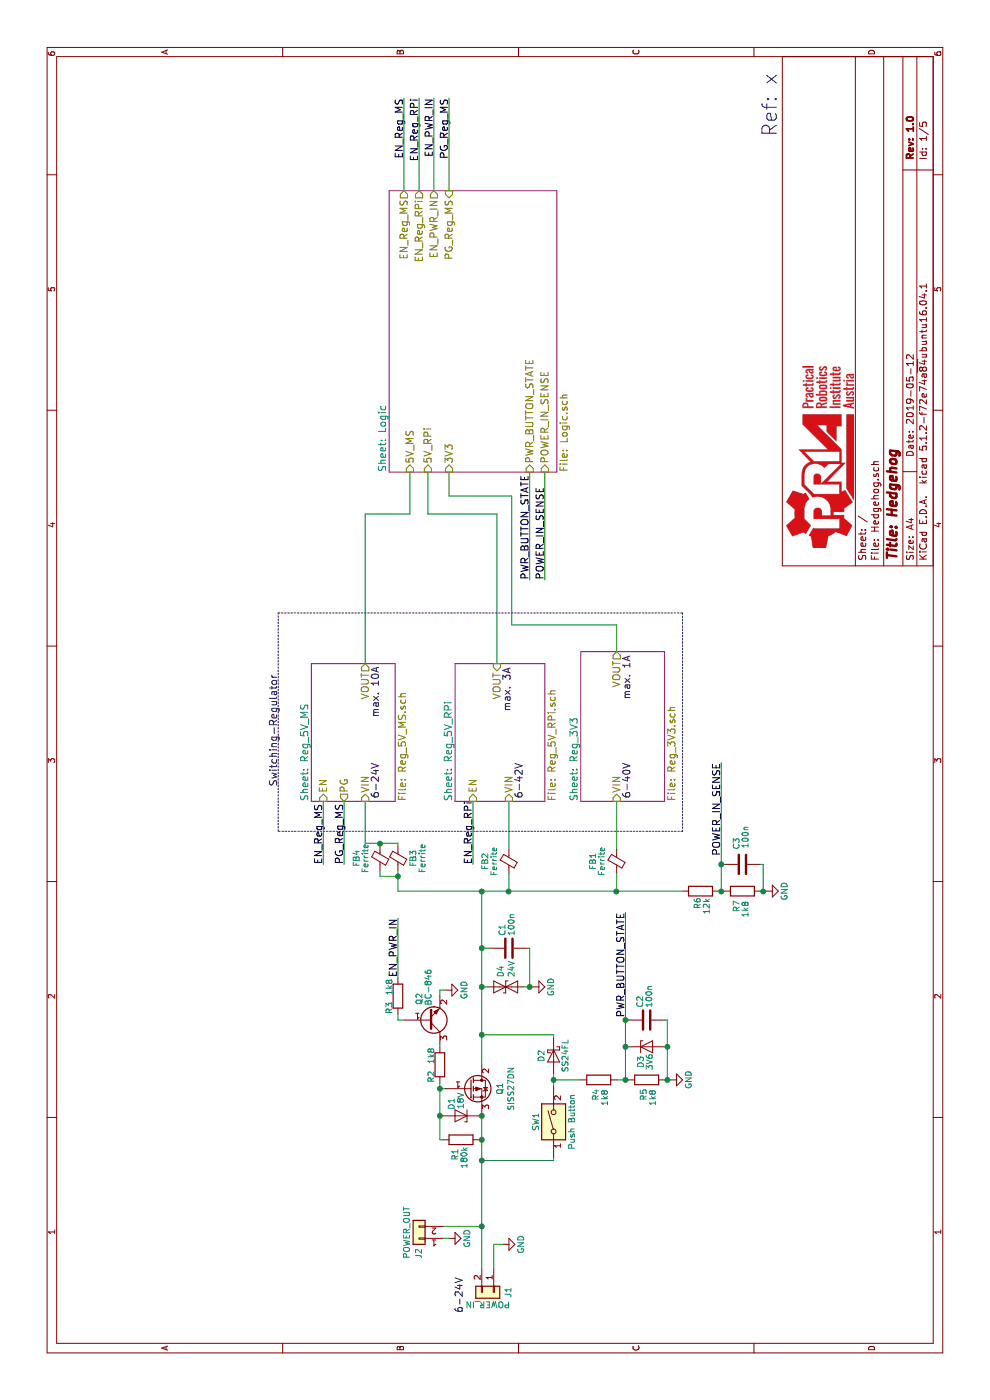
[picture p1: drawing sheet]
EESchema Schematic File Version 4
LIBS:Hedgehog-cache
EELAYER 29 0
EELAYER END
$Descr A4 11693 8268
encoding utf-8
Sheet 1 5
Title "Hedgehog"
Date "2019-05-12"
Rev "1.0"
Comp ""
Comment1 ""
Comment2 ""
Comment3 ""
Comment4 ""
$EndDescr
$Comp
L Connector_Generic:Conn_01x02 J1
U 1 1
P 900 4125
F 0 "J1" H 900 4250 50  0000 C CNN
F 1 "POWER_IN" V 1000 4075 50  0000 C CNN
F 2 "hedgehog_footprints:POWER_IN" H 900 4125 50  0001 C CNN
F 3 "" H 900 4125 50  0001 C CNN
	1    900  4125
	-1   0    0    1   
$EndComp
$Comp
L power:GND #PWR01
U 1 1
P 1300 4200
F 0 "#PWR01" H 1300 3950 50  0001 C CNN
F 1 "GND" H 1300 4050 50  0000 C CNN
F 2 "" H 1300 4200 50  0001 C CNN
F 3 "" H 1300 4200 50  0001 C CNN
	1    1300 4200
	1    0    0    -1  
$EndComp
$Sheet
S 5000 2600 1150 700 
U 58F4EC71
F0 "Reg_5V_MS" 60
F1 "Reg_5V_MS.sch" 60
F2 "VIN" I L 5000 3050 60 
F3 "VOUT" O R 6150 3050 60 
F4 "EN" I L 5000 2700 60 
F5 "PG" O L 5000 2875 60 
$EndSheet
$Sheet
S 5000 3800 1150 750 
U 58F4ECA5
F0 "Reg_5V_RPi" 60
F1 "Reg_5V_RPi.sch" 60
F2 "VIN" I L 5000 4250 60 
F3 "EN" I L 5000 3950 60 
F4 "VOUT" I R 6150 4150 60 
$EndSheet
$Comp
L Connector_Generic:Conn_01x02 J2
U 1 1
P 1350 3500
F 0 "J2" V 1350 3625 50  0000 C CNN
F 1 "POWER_OUT" V 1450 3450 50  0000 C CNN
F 2 "hedgehog_footprints:Socket_Strip_Straight_1x02_Pitch2.54mm" H 1350 3500 50  0001 C CNN
F 3 "" H 1350 3500 50  0001 C CNN
	1    1350 3500
	0    -1   -1   0   
$EndComp
$Comp
L power:GND #PWR02
U 1 1
P 1350 3750
F 0 "#PWR02" H 1350 3500 50  0001 C CNN
F 1 "GND" H 1350 3600 50  0000 C CNN
F 2 "" H 1350 3750 50  0001 C CNN
F 3 "" H 1350 3750 50  0001 C CNN
	1    1350 3750
	1    0    0    -1  
$EndComp
$Sheet
S 7750 3250 2350 1400
U 58F4F058
F0 "Logic" 60
F1 "Logic.sch" 60
F2 "5V_RPi" I L 7750 3575 60 
F3 "5V_MS" I L 7750 3425 60 
F4 "3V3" I L 7750 3750 60 
F5 "EN_Reg_MS" O R 10100 3375 60 
F6 "POWER_IN_SENSE" I L 7750 4550 60 
F7 "EN_Reg_RPi" O R 10100 3500 60 
F8 "EN_PWR_IN" O R 10100 3625 60 
F9 "PWR_BUTTON_STATE" I L 7750 4425 60 
F10 "PG_Reg_MS" I R 10100 3750 60 
$EndSheet
$Sheet
S 5000 4850 1250 700 
U 58F4EFB8
F0 "Reg_3V3" 60
F1 "Reg_3V3.sch" 60
F2 "VIN" I L 5000 5150 60 
F3 "VOUT" O R 6250 5150 60 
$EndSheet
$Comp
L Device:R R6
U 1 1
P 4250 5850
F 0 "R6" H 4150 5875 50  0000 C CNN
F 1 "12k" H 4125 5800 50  0000 C CNN
F 2 "Resistor_SMD:R_0603_1608Metric" V 4180 5850 50  0001 C CNN
F 3 "" H 4250 5850 50  0001 C CNN
	1    4250 5850
	1    0    0    -1  
$EndComp
$Comp
L Device:R R7
U 1 1
P 4250 6200
F 0 "R7" H 4125 6250 50  0000 C CNN
F 1 "1k8" H 4100 6175 50  0000 C CNN
F 2 "Resistor_SMD:R_0603_1608Metric" V 4180 6200 50  0001 C CNN
F 3 "" H 4250 6200 50  0001 C CNN
	1    4250 6200
	1    0    0    -1  
$EndComp
$Comp
L power:GND #PWR03
U 1 1
P 4250 6400
F 0 "#PWR03" H 4250 6150 50  0001 C CNN
F 1 "GND" H 4250 6250 50  0000 C CNN
F 2 "" H 4250 6400 50  0001 C CNN
F 3 "" H 4250 6400 50  0001 C CNN
	1    4250 6400
	1    0    0    -1  
$EndComp
$Comp
L Device:C C3
U 1 1
P 4475 6200
F 0 "C3" H 4250 6250 50  0000 L CNN
F 1 "100n" H 4150 6175 50  0000 L CNN
F 2 "Capacitor_SMD:C_0603_1608Metric" H 4513 6050 50  0001 C CNN
F 3 "" H 4475 6200 50  0001 C CNN
	1    4475 6200
	-1   0    0    -1  
$EndComp
Text Label 5325 6025 2    60   ~ 0
POWER_IN_SENSE
Text Label 6850 4550 0    60   ~ 0
POWER_IN_SENSE
$Comp
L Device:R R1
U 1 1
P 2175 3850
F 0 "R1" H 2050 3900 50  0000 C CNN
F 1 "180k" H 2025 3825 50  0000 C CNN
F 2 "Resistor_SMD:R_0603_1608Metric" V 2105 3850 50  0001 C CNN
F 3 "" H 2175 3850 50  0001 C CNN
	1    2175 3850
	1    0    0    -1  
$EndComp
$Comp
L power:GND #PWR04
U 1 1
P 3425 3725
F 0 "#PWR04" H 3425 3475 50  0001 C CNN
F 1 "GND" H 3425 3575 50  0000 C CNN
F 2 "" H 3425 3725 50  0001 C CNN
F 3 "" H 3425 3725 50  0001 C CNN
	1    3425 3725
	1    0    0    -1  
$EndComp
$Comp
L Device:R R3
U 1 1
P 3375 3325
F 0 "R3" V 3300 3225 50  0000 C CNN
F 1 "1k8" V 3300 3400 50  0000 C CNN
F 2 "Resistor_SMD:R_0603_1608Metric" V 3305 3325 50  0001 C CNN
F 3 "" H 3375 3325 50  0001 C CNN
	1    3375 3325
	0    1    1    0   
$EndComp
$Comp
L Device:R R4
U 1 1
P 2675 5000
F 0 "R4" H 2550 5025 50  0000 C CNN
F 1 "1k8" H 2525 4950 50  0000 C CNN
F 2 "Resistor_SMD:R_0603_1608Metric" V 2605 5000 50  0001 C CNN
F 3 "" H 2675 5000 50  0001 C CNN
	1    2675 5000
	1    0    0    -1  
$EndComp
Text Label 4075 5225 2    60   ~ 0
PWR_BUTTON_STATE
Text Label 4025 3325 2    60   ~ 0
EN_PWR_IN
Text Notes 5125 2325 0    60   ~ 0
Switching-Regulator
Text Label 10875 3375 2    60   ~ 0
EN_Reg_MS
Text Label 10875 3500 2    60   ~ 0
EN_Reg_RPi
Text Label 4475 2700 0    60   ~ 0
EN_Reg_MS
Text Label 4475 3950 0    60   ~ 0
EN_Reg_RPi
$Comp
L Device:C C2
U 1 1
P 3175 5400
F 0 "C2" H 3275 5350 50  0000 L CNN
F 1 "100n" H 3275 5425 50  0000 L CNN
F 2 "Capacitor_SMD:C_0603_1608Metric" H 3213 5250 50  0001 C CNN
F 3 "" H 3175 5400 50  0001 C CNN
	1    3175 5400
	1    0    0    1   
$EndComp
Text Label 6850 4425 0    60   ~ 0
PWR_BUTTON_STATE
Text Label 10875 3625 2    60   ~ 0
EN_PWR_IN
$Comp
L Device:D_Zener D3
U 1 1
P 2950 5400
F 0 "D3" V 2900 5275 50  0000 C CNN
F 1 "3V6" V 2975 5275 50  0000 C CNN
F 2 "Diode_SMD:D_SOD-323F" H 2950 5400 50  0001 C CNN
F 3 "" H 2950 5400 50  0001 C CNN
	1    2950 5400
	0    1    1    0   
$EndComp
$Comp
L power:GND #PWR05
U 1 1
P 2675 5600
F 0 "#PWR05" H 2675 5350 50  0001 C CNN
F 1 "GND" H 2675 5450 50  0000 C CNN
F 2 "" H 2675 5600 50  0001 C CNN
F 3 "" H 2675 5600 50  0001 C CNN
	1    2675 5600
	1    0    0    -1  
$EndComp
Text Notes 725  3875 0    60   ~ 0
6-24V
Wire Wire Line
	1100 4125 1300 4125
Wire Wire Line
	1300 4125 1300 4200
Wire Wire Line
	6850 4550 7750 4550
Wire Wire Line
	7400 3050 7400 3425
Wire Wire Line
	7400 3425 7750 3425
Wire Wire Line
	6150 4150 7400 4150
Wire Wire Line
	7400 4150 7400 3575
Wire Wire Line
	7400 3575 7750 3575
Wire Wire Line
	6250 5150 6475 5150
Wire Notes Line
	4750 2325 6575 2325
Wire Notes Line
	6575 2325 6575 5700
Wire Notes Line
	6575 5700 4750 5700
Wire Notes Line
	4750 5700 4750 2325
Wire Wire Line
	10100 3375 10875 3375
Wire Wire Line
	10100 3500 10875 3500
Wire Wire Line
	4475 2700 5000 2700
Wire Wire Line
	4475 3950 5000 3950
Wire Wire Line
	6850 4425 7750 4425
Wire Wire Line
	10100 3625 10875 3625
Wire Wire Line
	7400 3050 6150 3050
Wire Wire Line
	7750 3750 7550 3750
Wire Wire Line
	7550 3750 7550 4275
Wire Wire Line
	7550 4275 6475 4275
Wire Wire Line
	6475 4275 6475 5150
Connection ~ 4250 4025
Wire Wire Line
	4250 6000 4250 6025
Wire Wire Line
	4250 6350 4250 6375
Wire Wire Line
	4250 6375 4475 6375
Wire Wire Line
	4475 6375 4475 6350
Connection ~ 4250 6375
Wire Wire Line
	4250 6025 4475 6025
Connection ~ 4250 6025
Wire Wire Line
	4475 6025 4475 6050
Connection ~ 4475 6025
Wire Wire Line
	1100 4025 1450 4025
Wire Wire Line
	2800 4025 3050 4025
$Comp
L Switch:SW_DIP_x01 SW1
U 1 1
P 2325 4625
F 0 "SW1" H 2325 4775 50  0000 C CNN
F 1 "Push Button" H 2325 4475 50  0000 C CNN
F 2 "hedgehog_footprints:Push_Button_OnSideNotConnected" H 2325 4625 50  0001 C CNN
F 3 "" H 2325 4625 50  0001 C CNN
	1    2325 4625
	1    0    0    -1  
$EndComp
Wire Wire Line
	2025 4625 2000 4625
Wire Wire Line
	2000 4625 2000 4025
Wire Wire Line
	3025 4625 3050 4625
Wire Wire Line
	3050 4625 3050 4025
Wire Wire Line
	2625 4625 2675 4625
Wire Wire Line
	2675 4850 2675 4625
Connection ~ 2675 4625
$Comp
L Device:R R5
U 1 1
P 2675 5400
F 0 "R5" H 2550 5425 50  0000 C CNN
F 1 "1k8" H 2525 5350 50  0000 C CNN
F 2 "Resistor_SMD:R_0603_1608Metric" V 2605 5400 50  0001 C CNN
F 3 "" H 2675 5400 50  0001 C CNN
	1    2675 5400
	1    0    0    -1  
$EndComp
Wire Wire Line
	2675 5150 2675 5225
Wire Wire Line
	2675 5550 2675 5575
Wire Wire Line
	2675 5575 2950 5575
Wire Wire Line
	3175 5575 3175 5550
Connection ~ 2675 5575
Wire Wire Line
	2950 5550 2950 5575
Connection ~ 2950 5575
Wire Wire Line
	2950 5250 2950 5225
Wire Wire Line
	2675 5225 2950 5225
Connection ~ 2675 5225
Wire Wire Line
	3175 5225 3175 5250
Connection ~ 2950 5225
Connection ~ 3175 5225
Connection ~ 2000 4025
Connection ~ 3050 4025
Wire Wire Line
	2175 4000 2175 4025
Connection ~ 2175 4025
Wire Wire Line
	2175 3700 2175 3675
Wire Wire Line
	2600 3675 2600 3725
Connection ~ 2600 3675
Wire Wire Line
	3375 3675 3425 3675
Wire Wire Line
	3425 3675 3425 3725
Wire Wire Line
	3225 3325 3175 3325
Wire Wire Line
	3175 3325 3175 3375
Wire Wire Line
	3525 3325 4025 3325
$Comp
L Device:D_Zener D1
U 1 1
P 2375 3850
F 0 "D1" V 2450 3750 50  0000 C CNN
F 1 "18V" V 2375 3725 50  0000 C CNN
F 2 "Diode_SMD:D_SOD-323" H 2375 3850 50  0001 C CNN
F 3 "" H 2375 3850 50  0001 C CNN
	1    2375 3850
	0    -1   -1   0   
$EndComp
Wire Wire Line
	2375 4000 2375 4025
Connection ~ 2375 4025
Wire Wire Line
	2375 3700 2375 3675
Connection ~ 2375 3675
Text Notes 10550 6500 0    118  ~ 0
Ref: x
Text Notes 5750 4275 0    60   ~ 0
max. 3A
Text Notes 5025 4375 0    60   ~ 0
6-42V
Text Notes 5025 5275 0    60   ~ 0
6-40V
Text Notes 5850 5275 0    60   ~ 0
max. 1A
Text Notes 5025 3175 0    60   ~ 0
6-24V
Text Notes 5700 3175 0    60   ~ 0
max. 10A
Wire Wire Line
	1350 3700 1350 3750
Wire Wire Line
	1450 3700 1450 4025
Connection ~ 1450 4025
$Comp
L Device:R R2
U 1 1
P 2800 3675
F 0 "R2" V 2725 3575 50  0000 C CNN
F 1 "1k8" V 2725 3750 50  0000 C CNN
F 2 "Resistor_SMD:R_0603_1608Metric" V 2730 3675 50  0001 C CNN
F 3 "" H 2800 3675 50  0001 C CNN
	1    2800 3675
	0    1    1    0   
$EndComp
Wire Wire Line
	2950 3675 2975 3675
Wire Wire Line
	2175 3675 2375 3675
$Comp
L Device:Q_NPN_BEC Q2
U 1 1
P 3175 3575
F 0 "Q2" V 3100 3400 50  0000 C CNN
F 1 "BC-846" V 3175 3300 50  0000 C CNN
F 2 "Package_TO_SOT_SMD:SOT-23" H 3375 3675 50  0001 C CNN
F 3 "" H 3175 3575 50  0001 C CNN
	1    3175 3575
	0    -1   1    0   
$EndComp
Wire Wire Line
	5000 2875 4475 2875
Text Label 4475 2875 0    60   ~ 0
PG_Reg_MS
Text Label 10875 3750 2    60   ~ 0
PG_Reg_MS
Wire Wire Line
	10875 3750 10100 3750
$Comp
L Device:D_Schottky D2
U 1 1
P 2875 4625
F 0 "D2" H 2875 4525 50  0000 C CNN
F 1 "SS24FL" H 2875 4725 50  0000 C CNN
F 2 "Diode_SMD:D_SOD-123F" H 2875 4625 50  0001 C CNN
F 3 "" H 2875 4625 50  0001 C CNN
	1    2875 4625
	-1   0    0    1   
$EndComp
$Comp
L Device:Q_PMOS_GDS Q1
U 1 1
P 2600 3925
F 0 "Q1" V 2850 3925 50  0000 C CNN
F 1 "SISS27DN" V 2941 3925 50  0000 C CNN
F 2 "hedgehog_footprints:PowerPAK_1212-8" H 2800 4025 50  0001 C CNN
F 3 "" H 2600 3925 50  0001 C CNN
	1    2600 3925
	0    1    1    0   
$EndComp
$Comp
L power:GND #PWR059
U 1 1
P 3450 4450
F 0 "#PWR059" H 3450 4200 50  0001 C CNN
F 1 "GND" H 3450 4300 50  0000 C CNN
F 2 "" H 3450 4450 50  0001 C CNN
F 3 "" H 3450 4450 50  0001 C CNN
	1    3450 4450
	1    0    0    -1  
$EndComp
Wire Wire Line
	3450 4450 3450 4425
Wire Wire Line
	3450 4075 3450 4025
Connection ~ 3450 4025
Wire Wire Line
	4250 6375 4250 6400
Wire Wire Line
	4250 6025 4250 6050
Wire Wire Line
	4475 6025 5325 6025
Wire Wire Line
	2675 4625 2725 4625
Wire Wire Line
	2675 5575 2675 5600
Wire Wire Line
	2950 5575 3175 5575
Wire Wire Line
	2675 5225 2675 5250
Wire Wire Line
	2950 5225 3175 5225
Wire Wire Line
	3175 5225 4075 5225
Wire Wire Line
	2000 4025 2175 4025
Wire Wire Line
	3050 4025 3450 4025
Wire Wire Line
	2175 4025 2375 4025
Wire Wire Line
	2600 3675 2650 3675
Wire Wire Line
	2375 4025 2400 4025
Wire Wire Line
	2375 3675 2600 3675
Wire Wire Line
	1450 4025 2000 4025
Wire Wire Line
	3450 4025 3775 4025
$Comp
L Device:Ferrite_Bead_Small FB1
U 1 1
P 4500 5150
F 0 "FB1" V 4300 5150 50  0000 C CNN
F 1 "Ferrite" V 4375 5150 50  0000 C CNN
F 2 "Inductor_SMD:L_1206_3216Metric" V 4430 5150 50  0001 C CNN
F 3 "~" H 4500 5150 50  0001 C CNN
	1    4500 5150
	0    1    1    0   
$EndComp
$Comp
L Device:Ferrite_Bead_Small FB2
U 1 1
P 4500 4250
F 0 "FB2" V 4300 4250 50  0000 C CNN
F 1 "Ferrite" V 4375 4250 50  0000 C CNN
F 2 "Inductor_SMD:L_1206_3216Metric" V 4430 4250 50  0001 C CNN
F 3 "~" H 4500 4250 50  0001 C CNN
	1    4500 4250
	0    1    1    0   
$EndComp
$Comp
L Device:Ferrite_Bead_Small FB4
U 1 1
P 4525 3175
F 0 "FB4" V 4325 3175 50  0000 C CNN
F 1 "Ferrite" V 4400 3175 50  0000 C CNN
F 2 "Inductor_SMD:L_1206_3216Metric" V 4455 3175 50  0001 C CNN
F 3 "~" H 4525 3175 50  0001 C CNN
	1    4525 3175
	0    1    1    0   
$EndComp
$Comp
L Device:Ferrite_Bead_Small FB3
U 1 1
P 4525 3325
F 0 "FB3" V 4650 3325 50  0000 C CNN
F 1 "Ferrite" V 4725 3325 50  0000 C CNN
F 2 "Inductor_SMD:L_1206_3216Metric" V 4455 3325 50  0001 C CNN
F 3 "~" H 4525 3325 50  0001 C CNN
	1    4525 3325
	0    1    1    0   
$EndComp
Wire Wire Line
	5000 5150 4600 5150
Wire Wire Line
	4400 5150 4250 5150
Connection ~ 4250 5150
Wire Wire Line
	4250 5150 4250 5700
Wire Wire Line
	4250 4025 4250 4250
Wire Wire Line
	5000 4250 4600 4250
Wire Wire Line
	4400 4250 4250 4250
Connection ~ 4250 4250
Wire Wire Line
	4250 4250 4250 5150
Wire Wire Line
	4650 3325 4625 3325
Wire Wire Line
	4650 3325 4650 3175
Wire Wire Line
	4650 3050 5000 3050
Wire Wire Line
	4625 3175 4650 3175
Connection ~ 4650 3175
Wire Wire Line
	4650 3175 4650 3050
Wire Wire Line
	4425 3175 4375 3175
Wire Wire Line
	4375 3175 4375 3325
Wire Wire Line
	4375 3325 4425 3325
Wire Wire Line
	4375 3325 4250 3325
Connection ~ 4375 3325
Wire Wire Line
	4250 3325 4250 4025
$Comp
L Device:C C1
U 1 1
P 3775 4250
F 0 "C1" H 3875 4200 50  0000 L CNN
F 1 "100n" H 3875 4275 50  0000 L CNN
F 2 "Capacitor_SMD:C_0603_1608Metric" H 3813 4100 50  0001 C CNN
F 3 "" H 3775 4250 50  0001 C CNN
	1    3775 4250
	1    0    0    1   
$EndComp
Wire Wire Line
	3775 4100 3775 4025
Connection ~ 3775 4025
Wire Wire Line
	3775 4025 4250 4025
Wire Wire Line
	3775 4400 3775 4425
Wire Wire Line
	3775 4425 3450 4425
Connection ~ 3450 4425
Wire Wire Line
	3450 4425 3450 4375
$Comp
L Device:D_TVS D4
U 1 1
P 3450 4225
F 0 "D4" V 3404 4304 50  0000 L CNN
F 1 "24V" V 3495 4304 50  0000 L CNN
F 2 "Diode_SMD:D_SOD-323F" H 3450 4225 50  0001 C CNN
F 3 "~" H 3450 4225 50  0001 C CNN
	1    3450 4225
	0    1    1    0   
$EndComp
$EndSCHEMATC
